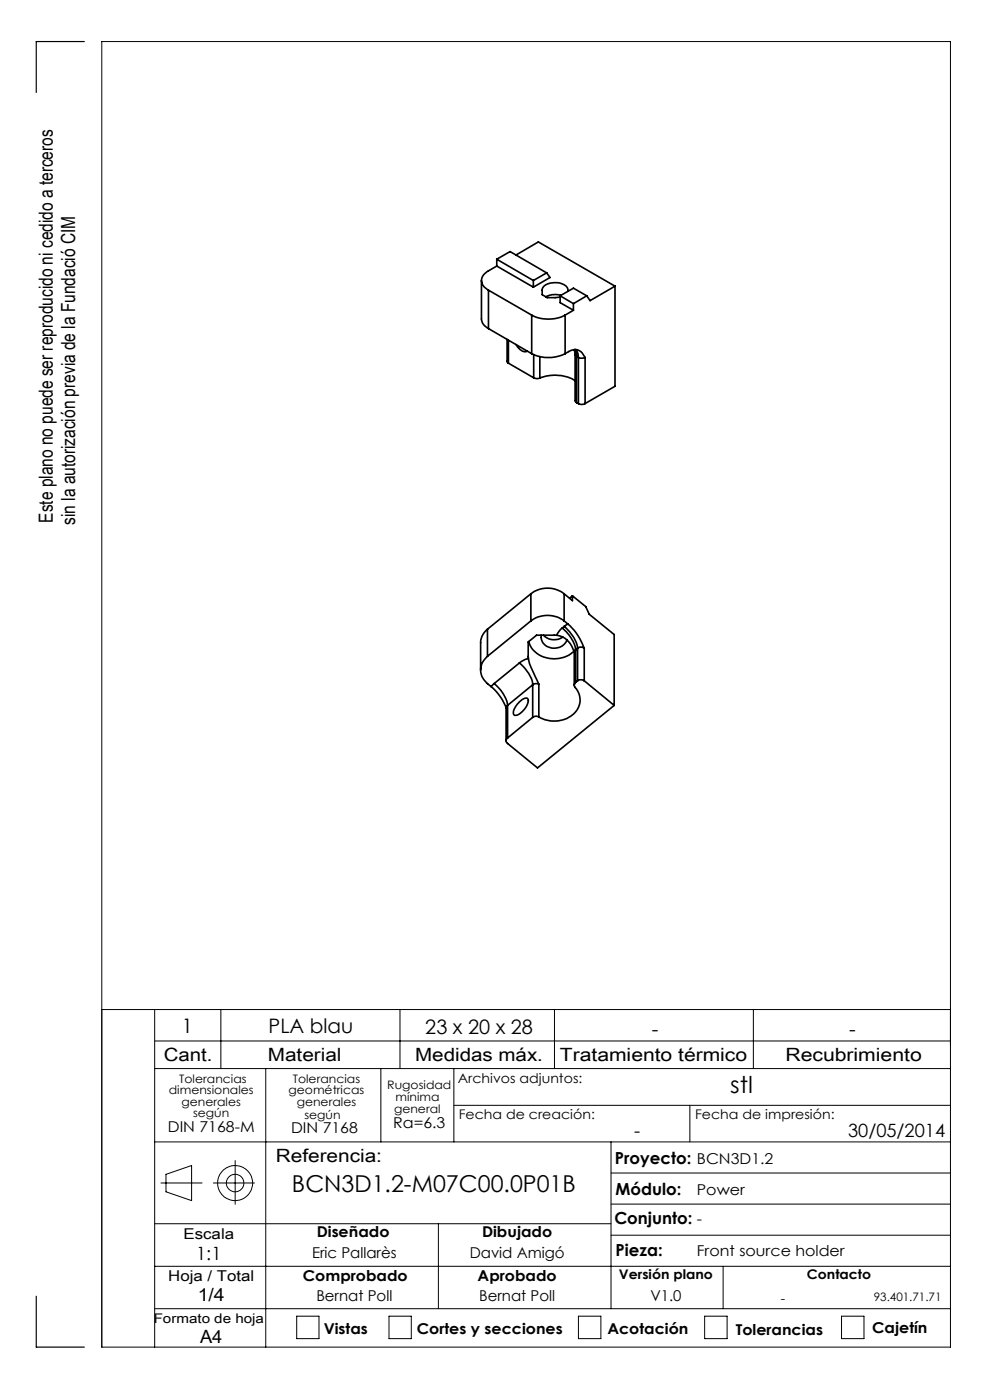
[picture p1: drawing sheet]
<svg xmlns="http://www.w3.org/2000/svg" width="210mm" height="297mm" viewBox="0 0 210 297" stroke-linecap="round" stroke-linejoin="round" font-family="sans-serif">
<g fill="none" stroke="#000" stroke-width=".21">
<path d="M21.6 214.2h180M32.8 214.2v71.6M46.8 214.2v12.5M84.8 214.2v12.5M117.6 214.2v12.5M159.8 214.2v12.5M32.8 220.8h168.8M32.8 226.7h168.8M56.4 226.7v59.1M80.8 226.7v15.5M96.3 226.7v15.5M96.3 234.5h105.3"/>
<path d="M146.3 234.5v7.7M32.8 259.6h96.8M32.8 242.2h168.8M34.1 251h8.8M35.2 249.1l5.4-1.8v7.4l-5.4-1.9zM45.3 251h8.7M49.9 246.2v9.3M93 259.6v18M129.6 242.2v35.4M129.6 255.4h72M129.6 248.8h72M32.8 277.6h168.8"/>
<path d="M32.8 268.6h168.8M62.9 279.2h4.8v4.8h-4.8zM82.5 279.2h4.7v4.8h-4.7zM122.7 279.2h4.8v4.8h-4.8zM129.6 262h72M149.5 279.2h4.7v4.8h-4.7zM153.4 268.6v9M178.5 279.2h4.8v4.8h-4.8zM21.6 285.8h180v-277h-180v277"/>
<circle cx="49.9" cy="251" r="3.7"/>
<circle cx="49.9" cy="251" r="1.86"/>
</g>
<path d="M17.9 8.8h-10.2v10.8M7.7 275v10.8h10.2" fill="none" stroke="#000" stroke-width=".25"/>
<g fill="none" stroke="#000" stroke-width=".35">
<path d="M102.1 59.5v8.2a2.35 2.35 0 0 0 1.5 2M105.4 56.4l-1.8 1.1a2.15 2.15 0 0 0-1.5 2 2.15 2.15 0 0 0 1.5 2.1M105.4 56.4l7.7 4.5M105.4 55v1.4M105.4 55l7.7 4.5M105.4 55l2.8-1.6 7.8 4.5M109.4 54.1l4.8-2.8 16.3 9.4M113.1 59.5v1.4M116 57.9l.7 1-3.6 2M116 57.9l-2.9 1.6M103.6 61.6l9.2 5.2M103.6 69.7l9.2 5.3"/>
<path d="M103.6 61.6v8.1M107.6 72v4.8l.2 .2M107.8 77l5.4 3.1M107.8 72.2v4.8M109.5 73.1a2.05 2.05 0 0 0 2.4 1.4M112.8 66.8a7.8 7.8 0 0 0 7.1 0M112.8 75a8.1 8.1 0 0 0 7.1 0M112.8 66.8v8.2M113.2 75.2v4.9M114.5 75.7v4.5M118.8 62.8v1.4l2.8 1.6M118.8 62.8l2.8 1.6"/>
<path d="M118.8 62.8l2.8-1.7 2.9 1.7M119 62.6a4.6 4.6 0 0 0-3.2 .4M119.9 75a2.68 2.68 0 0 1 3.3-.4l.9 1.2M119.9 66.8v8.2M120.4 61.8a1.59 1.59 0 0 0-1.5-1.7 3.4 3.4 0 0 0-3.8 1.1l-.1 1.3 1.1 .6 2.7-.1M121.6 65.8l-1.7 1M121.6 64.4v1.4M121.7 74.2l.3 1M121.9 74.2l.3 .8 .1 .6M122 75.2v9.8l.3 .4M122 75.2l.3 .4M122.1 74.2l.5 .7 .1 .9"/>
<path d="M122.3 75.6l.4 .2M122.3 75.6v9.8M122.7 75.8l.5 .2 .9-.2M122.7 75.8v9.8M124.1 75.8v9.8M124.5 62.8l-2.9 1.6M130.5 60.7l-5.3 3.1-.7-1M130.5 60.7v21.2l-6.4 3.7M113.2 80.1l.6 .2 .7-.1M114.5 80.2a8.6 8.6 0 0 1 7.5 .5M122.3 85.4l.4 .2M122.7 85.6a1.5 1.5 0 0 0 1.4 0"/>
<path d="M103.4 139.2a3.6 3.6 0 0 0 0 5.8l.8 .7M103.4 133.5a3.8 3.8 0 0 0-1.4 2.8v5.8M103.4 133.5v5.7M112.1 139.7l.4 1.6 1.8 3.9M112.1 139.7l-.8 .2-1.1 .7M112.1 136.1a5.7 5.7 0 0 0 7.4 3.4l1.2-.5 1-.8M112.6 131.7a5.9 5.9 0 0 1 7.1 0M112.6 126a5.8 5.8 0 0 1 7.1 0M112.6 126v5.7M112.6 131.7l-9.2 7.5M112.6 126l-9.2 7.5M114.8 134.8a2.78 2.78 0 0 0 1.5 2.5 2.78 2.78 0 0 0 2.9-.2l.7-.7 .3-.7"/>
<path d="M115.3 134.8a3.1 3.1 0 0 0 4.1 .3M118.1 134.8h-4.3l-1.8 1.4 .1 3.5M118.1 134.8a4.7 4.7 0 0 1 3.7 3.4M119.3 133.2l-.7 .7-.5 .9M119.3 133.2l1.6 1.8a5.8 5.8 0 0 1 1.2 2.9M119.7 132.9l1.6 1.8a5.7 5.7 0 0 1 1.2 2.8M119.7 126v5.7M119.7 126l1.7 1.4v-1M119.7 131.7l.7 .7M119.7 132.9l-.4 .3M120.4 132.4a12.7 12.7 0 0 1 3.5 5.1M120.4 132.4l-.7 .5"/>
<path d="M121.4 126.4l2.8 2.3 .8 1.6 5.3 4.3v15M121.4 126.4l-.6 .5M121.8 138.2v.2M121.8 138.4v6.9M122.1 137.9l-.3 .5M122.1 137.9v6.9M122.5 137.5a1.13 1.13 0 0 1 1.4 0M122.5 137.5v6.9M122.5 137.5l-.4 .4M123.9 137.5v6.9M104.2 145.7a10.2 10.2 0 0 1 3.2 4.5M104.8 145l-.6 .7"/>
<path d="M104.8 145l.3 .3a7.4 7.4 0 0 1 2.6 4.3M107.4 150.2v7M107.7 149.6l-.3 .6M107.7 149.6v7M110.2 148.9a1.45 1.45 0 0 1 1.7-.7 2.65 2.65 0 0 1-1.1 2.8 1.48 1.48 0 0 1-1.8 .6 2.41 2.41 0 0 1 1-2.4zM110.2 140.6l1.6 1.8a5 5 0 0 1 1.2 2.9M110.2 140.6l-5.4 4.4M113 152.2l-5.3 4.4M113 145.3v6.9M113 145.3l-5.3 4.3M114.3 152.1a1.11 1.11 0 0 0-1.3 .1M114.3 145.2a1.2 1.2 0 0 0-1.3 .1"/>
<path d="M114.3 145.2v6.9M122.1 144.8a.82 .82 0 0 0 .2 1.4 4.1 4.1 0 0 1-2 6.2 6.8 6.8 0 0 1-6-.3M122.5 144.4a1.28 1.28 0 0 1 1.4 0M122.5 144.4l-.4 .4M123.9 144.4l6.4 5.2M130.3 149.6l-16.3 13.3-6.3-5.2a.69 .69 0 0 1 0-1.1"/>
</g>
<g font-size="4.9">
<text x="154.9" y="231.8">stl</text>
<text x="61.9" y="253">BCN3D1.2-M07C00.0P01B</text>
</g>
<g font-size="4.2">
<text x="38.6" y="219">1</text>
<text x="57" y="219.2">PLA blau</text>
<text x="90.2" y="219.4">23 x 20 x 28</text>
<text x="138.3" y="219.7">-</text>
<text x="180.1" y="219.7">-</text>
</g>
<g font-size="4.1">
<text x="11.2" y="110.9" transform="rotate(-90 11.2 110.9)">Este plano no puede ser reproducido ni cedido a terceros</text>
<text x="15.9" y="111.3" transform="rotate(-90 15.9 111.3)">sin la autorización previa de la Fundació CIM</text>
</g>
<g font-size="3.9">
<text x="34.8" y="225">Cant.</text>
<text x="56.8" y="225">Material</text>
<text x="88.1" y="225">Medidas máx.</text>
<text x="118.8" y="225">Tratamiento térmico</text>
<text x="166.6" y="225">Recubrimiento</text>
<text x="134.5" y="241.3">-</text>
<text x="179.9" y="241.3">30/05/2014</text>
<text x="58.5" y="246.5">Referencia:</text>
<text x="41.6" y="267.2">1:1</text>
<text x="41.9" y="276.1">1/4</text>
<text x="42.4" y="284.9">A4</text>
</g>
<g font-size="3.5">
<text x="130.5" y="246.8">Proyecto: BCN3D1.2</text>
<text x="130.6" y="253.4">Módulo:</text>
<text x="130.3" y="259.8">Conjunto: -</text>
<text x="130.6" y="266.4">Pieza:</text>
</g>
<g font-size="3.2">
<text x="83.4" y="239.3">Ra=6.3</text>
<text x="35.6" y="240.1">DIN 7168-M</text>
<text x="61.7" y="240.4">DIN 7168</text>
<text x="147.8" y="253.4">Power</text>
<text x="38.9" y="262.9">Escala</text>
<text x="67.2" y="262.5">Diseñado</text>
<text x="102.3" y="262.5">Dibujado</text>
<text x="66.2" y="266.8">Eric Pallarès</text>
<text x="99.6" y="266.8">David Amigó</text>
<text x="147.8" y="266.4">Front source holder</text>
<text x="35.7" y="271.7">Hoja / Total</text>
<text x="64.2" y="271.7">Comprobado</text>
<text x="101.3" y="271.7">Aprobado</text>
<text x="67.1" y="276.1">Bernat Poll</text>
<text x="101.6" y="276.1">Bernat Poll</text>
<text x="138" y="276.1">V1.0</text>
<text x="68.7" y="283.1">Vistas</text>
<text x="88.4" y="283.1">Cortes y secciones</text>
<text x="128.8" y="283.1">Acotación</text>
<text x="156.1" y="283.2">Tolerancias</text>
<text x="185" y="282.8">Cajetín</text>
</g>
<g font-size="2.8">
<text x="97.1" y="229.7">Archivos adjuntos:</text>
<text x="97.3" y="237.4">Fecha de creación:</text>
<text x="147.4" y="237.4">Fecha de impresión:</text>
<text x="131.3" y="271.4">Versión plano</text>
<text x="171.2" y="271.4">Contacto</text>
<text x="32.6" y="280.7">Formato de hoja</text>
<text x="165.6" y="276.3">-</text>
</g>
<g font-size="2.5">
<text x="35.8" y="232.1">dimensionales</text>
<text x="38" y="229.6">Tolerancias</text>
<text x="61.2" y="232.1">geométricas</text>
<text x="62.1" y="229.6">Tolerancias</text>
<text x="82.1" y="231">Rugosidad</text>
<text x="83.9" y="233.5">mínima</text>
<text x="38.5" y="234.6">generales</text>
<text x="41" y="237.1">según</text>
<text x="62.9" y="234.6">generales</text>
<text x="64.6" y="237.3">según</text>
<text x="83.6" y="236.2">general</text>
<text x="185.4" y="276.1">93.401.71.71</text>
</g>
</svg>
